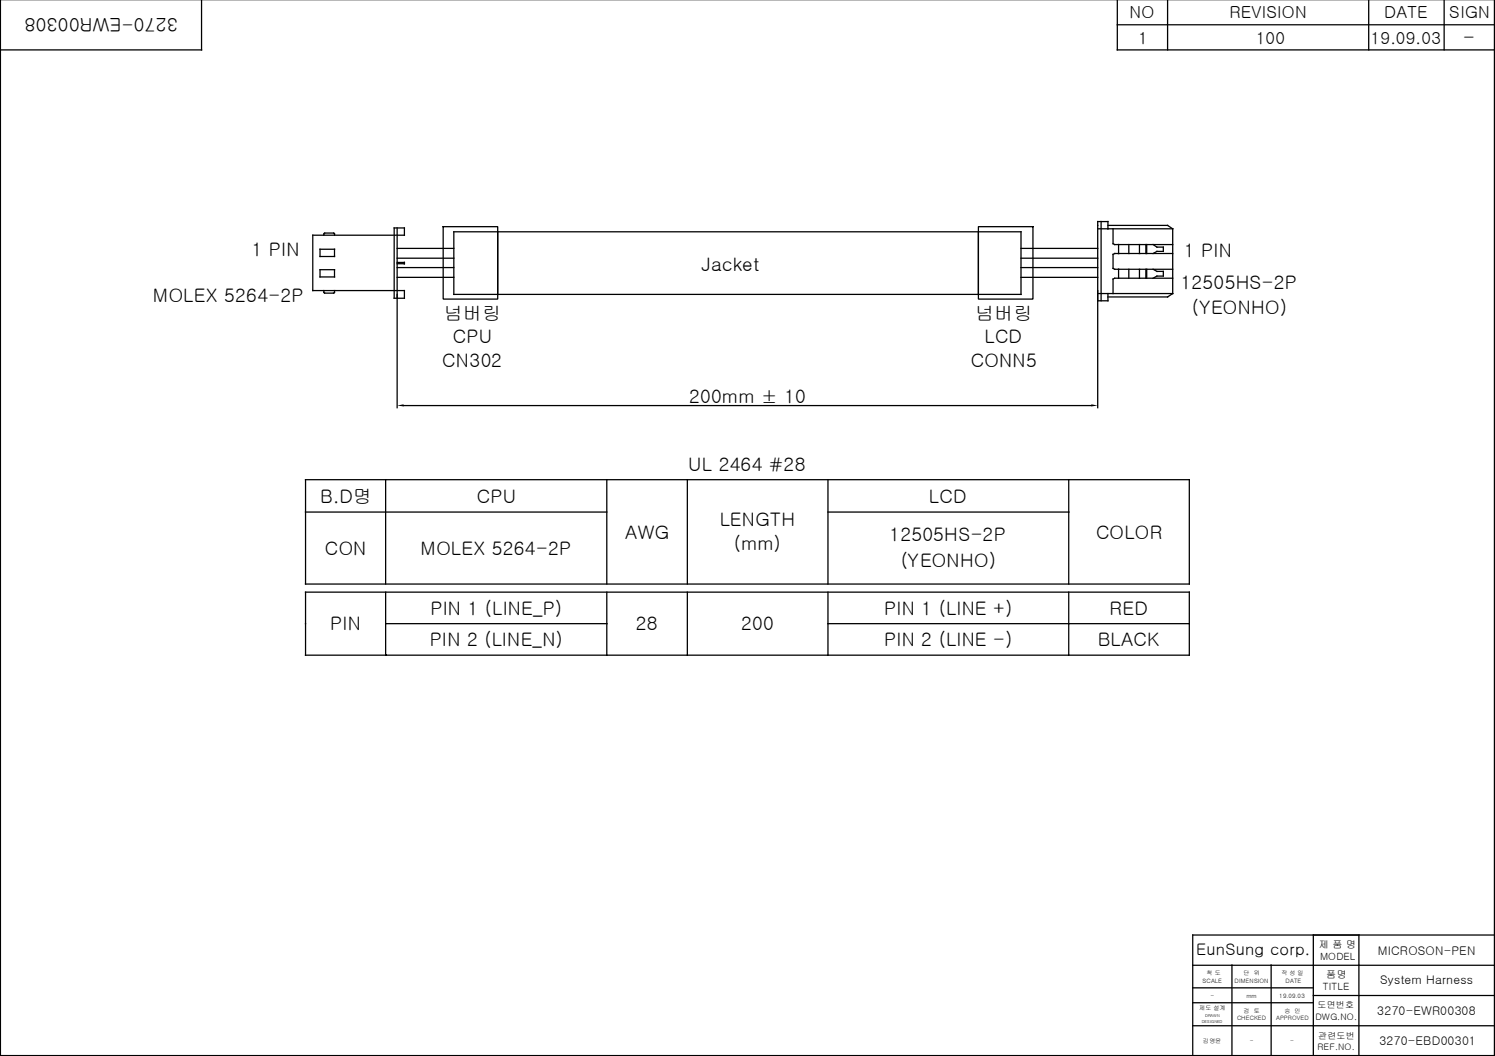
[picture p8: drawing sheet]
<svg xmlns="http://www.w3.org/2000/svg" width="297mm" height="210mm" viewBox="0 0 297 210" stroke-linecap="round" stroke-linejoin="round" font-family="sans-serif">
<g fill="none" stroke="#000" stroke-width=".25">
<path d="M.1 -.1v209.9h296.8v-209.9M40 -.1v10h-39.9M222 -.1v10h74.9M232 -.1v10M271.9 -.1v10M286.9 -.1v10M222 4.9h74.9M62.1 46.8h18.2v-1.5h-2v14h2v-1.5h-18.2zM63.6 49.5h2.9v1.5h-2.9zM63.6 53.6h2.9v1.4h-2.9zM64.3 46.8l.2-.5h1.8l.2 .5M64.3 57.8v.3l.2 .2h1.8l.2-.2v-.3"/>
<path d="M78.9 49.4h11.3M78.9 51.3h11.3M78.9 53.2h11.3M78.9 55.1h11.3M78.9 45.3v35.7M78.9 52.2h1.4v.2h-1.4M88.1 45.1h10.8v14.4h-10.8zM90.2 46.1h112.7v12.4h-112.7zM98.9 46.1v12.4M194.4 45.1h10.8v14.4h-10.8zM194.4 46.1v12.4M202.9 49.4h15.2"/>
<path d="M202.9 51.3h15.2M202.9 53.2h15.2M202.9 55.1h15.2M218.1 58.3h14.9M218.1 45.5h14.9M218.8 44v15.8M220.1 45.5v-1.5h-2v37M220.1 58.3v1.5h-2M220.1 44.8h11.9l1 .7M221.1 45.5v2.9l.4 .2h11.5M222.2 48.6v1.8M222.2 53.5v1.8"/>
<path d="M224.3 48.6v1.8M224.3 53.5v1.8M226.4 48.6v1.8M226.4 53.5v1.8M227.7 48.6v1.8M227.7 53.5v1.8M227.8 48.6v1.8M227.8 53.5v1.8M229.1 48.6l.8 .5h1.2v.9h-1.2l-.8 .4M229.1 53.5l.8 .4h1.2v1h-1.2l-.8 .4M233 45.5v12.8M233 58.3l-1 .7h-11.9"/>
<path d="M233 50.4h-11.5l-.4 .2v2.8l.4 .1h11.5M233 55.3h-11.5l-.4 .2v2.8M60.7 95.3h175.6v20.8h-175.6zM76.6 95.3v20.8M80.2 80.6h136.6M120.6 95.3v20.8M136.6 95.3v20.8M164.5 95.3v20.8M212.3 95.3v20.8M60.7 117.7h175.6v12.5h-175.6zM60.7 101.8h59.9M76.6 117.7v12.5"/>
<path d="M120.6 117.7v12.5M136.6 117.7v12.5M164.5 117.7v12.5M164.5 101.8h47.8M212.3 117.7v12.5M76.6 124h44M164.5 124h71.8M237 196.4h23.9M237 199.3h23.9M237 191.9h59.9M244.8 191.9v17.9M252.6 191.9v17.9"/>
<path d="M260.9 185.9v23.9M260.9 197.9h36M270 185.9v23.9M296.9 185.9h-59.9v23.9M237 203.9h59.9"/>
</g>
<g fill="#000">
<path d="M78.9 80.6l1.3-.2v.4zM216.8 80.4l1.3 .2-1.3 .2z"/>
<path d="M76.5 130.1h.3v.2h-.3z" fill-rule="evenodd"/>
<path d="M76.5 130.1h.3v.2h-.3z" fill-rule="evenodd"/>
</g>
<g font-size="3.7">
<text x="35.3" y="3.6" transform="rotate(-180 35.3 3.6)">3270-EWR00308</text>
<text x="290.7" y="8.8">-</text>
<text x="50" y="51">1 PIN</text>
<text x="139.4" y="53.8">Jacket</text>
<text x="235.2" y="51.1">1 PIN</text>
<text x="234.5" y="57.4">12505HS-2P</text>
<text x="30.4" y="60">MOLEX 5264-2P</text>
<text x="88.2" y="63.5">넘버링</text>
<text x="193.8" y="63.5">넘버링</text>
<text x="236.8" y="62.3">(YEONHO)</text>
<text x="90" y="68.3">CPU</text>
<text x="195.6" y="68.3">LCD</text>
<text x="87.9" y="72.9">CN302</text>
<text x="192.9" y="72.9">CONN5</text>
<text x="136.9" y="80">200mm ± 10</text>
<text x="136.7" y="93.6">UL 2464 #28</text>
<text x="63.6" y="99.9">B.D명</text>
<text x="94.7" y="99.9">CPU</text>
<text x="184.6" y="99.9">LCD</text>
<text x="124.2" y="107.1">AWG</text>
<text x="143" y="104.5">LENGTH</text>
<text x="176.7" y="107.6">12505HS-2P</text>
<text x="217.8" y="107.1">COLOR</text>
<text x="64.5" y="110.3">CON</text>
<text x="83.6" y="110.3">MOLEX 5264-2P</text>
<text x="145.8" y="109.4">(mm)</text>
<text x="179" y="112.6">(YEONHO)</text>
<text x="65.6" y="125.3">PIN</text>
<text x="85.5" y="122.2">PIN 1 (LINE_P)</text>
<text x="126.3" y="125.3">28</text>
<text x="147.2" y="125.3">200</text>
<text x="175.7" y="122.2">PIN 1 (LINE +)</text>
<text x="220.5" y="122.2">RED</text>
<text x="85.4" y="128.5">PIN 2 (LINE_N)</text>
<text x="175.7" y="128.5">PIN 2 (LINE -)</text>
<text x="218.1" y="128.5">BLACK</text>
</g>
<g font-size="3.3">
<text x="224.5" y="3.7">NO</text>
<text x="244.3" y="3.7">REVISION</text>
<text x="275" y="3.7">DATE</text>
<text x="288" y="3.7">SIGN</text>
<text x="226.1" y="8.7">1</text>
<text x="249.5" y="8.7">100</text>
<text x="272.3" y="8.7">19.09.03</text>
</g>
<text font-size="3.2" x="237.7" y="189.8">EunSung corp.</text>
<g font-size="2.4">
<text x="273.7" y="189.8">MICROSON-PEN</text>
<text x="274.2" y="195.6">System Harness</text>
<text x="273.6" y="201.8">3270-EWR00308</text>
<text x="274.1" y="207.7">3270-EBD00301</text>
</g>
<g font-size="2">
<text x="262" y="188.4">제 품 명</text>
<text x="262.3" y="190.9">MODEL</text>
<text x="262.8" y="196.9">TITLE</text>
<text x="263.5" y="194.4">품명</text>
</g>
<g font-size="1.8">
<text x="261.4" y="202.7">DWG.NO.</text>
<text x="261.8" y="200.4">도면번호</text>
<text x="261.8" y="208.6">REF.NO.</text>
<text x="261.9" y="206.4">관련도번</text>
</g>
<g font-size="1.2">
<text x="238.9" y="195.3">SCALE</text>
<text x="239.7" y="193.8">척 도</text>
<text x="245.3" y="195.3">DIMENSION</text>
<text x="247.1" y="193.8">단</text>
<text x="249.1" y="193.8">위</text>
<text x="254.6" y="193.8">작 성 일</text>
<text x="255.4" y="195.3">DATE</text>
<text x="238.3" y="200.8">제도 설계</text>
<text x="240.5" y="198.3">-</text>
<text x="245.8" y="202.8">CHECKED</text>
<text x="247.1" y="201.4">검</text>
<text x="247.6" y="198.3">mm</text>
<text x="249.1" y="201.4">토</text>
<text x="253.6" y="202.8">APPROVED</text>
<text x="254.2" y="198.3">19.09.03</text>
<text x="255.2" y="201.4">승</text>
<text x="257.2" y="201.4">인</text>
<text x="239" y="207.3">김영윤</text>
<text x="248.3" y="207.3">-</text>
<text x="256.4" y="207.3">-</text>
</g>
<g font-size=".8">
<text x="238.8" y="203.4">DESIGNED</text>
<text x="239.4" y="202.2">DRAWN</text>
</g>
</svg>
